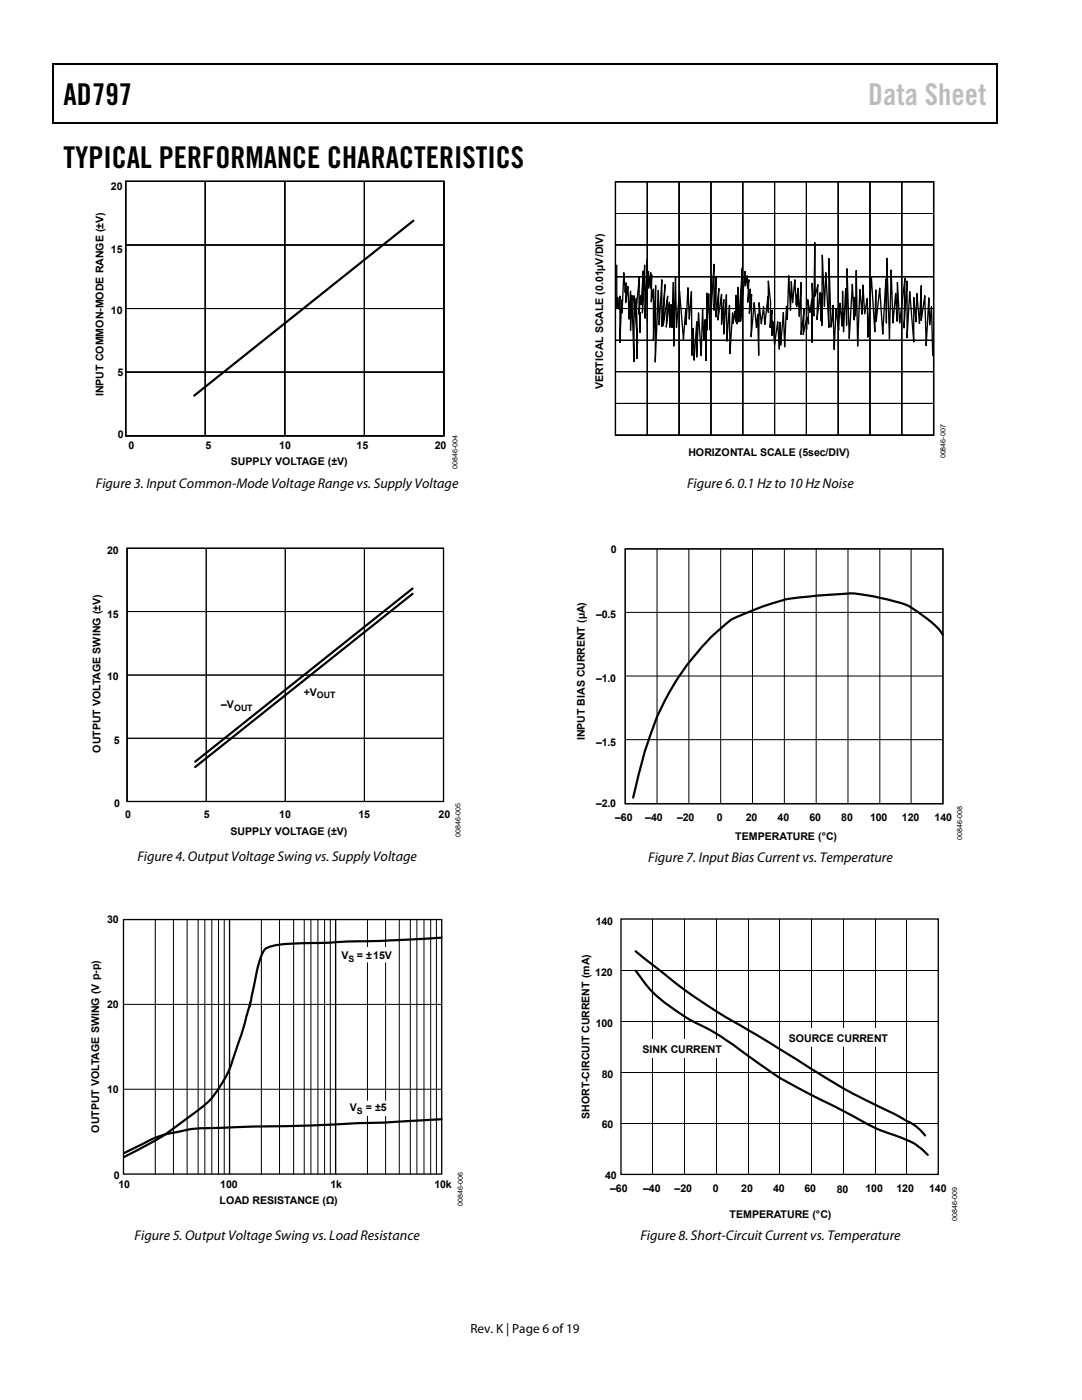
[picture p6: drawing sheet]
<svg xmlns="http://www.w3.org/2000/svg" width="216mm" height="279mm" viewBox="0 0 216 279" stroke-linecap="round" stroke-linejoin="round" font-family="sans-serif">
<path d="M10.5 12.7h.3v1h-.3zM198.8 12.7h.2v1h-.2zM198.8 12.7h.2v.3h-.2zM198.8 24.4h.2v.3h-.2z" fill="#000"/>
<path d="M10.5 12.8h188.3M10.7 13.7v11M198.9 13.7v11M10.5 24.5h188.3" fill="none" stroke="#000" stroke-width=".25"/>
<g fill="none" stroke="#000" stroke-width=".2">
<path d="M25.1 36.2h63.5v50.8h-63.5zM41 36.2v50.8M56.8 36.2v50.8M72.7 36.2v50.8M25.1 48.9h63.5M25.1 74.3h63.5M25.1 61.6h63.5M25.4 109.4h63.1v50.6h-63.1zM41.1 109.4v50.6M56.9 109.4v50.6M72.7 109.4v50.6M25.4 134.7h63.1"/>
<path d="M25.4 122h63.1M25.4 147.3h63.1"/>
</g>
<path d="M25.1 36.2h63.5v50.8h-63.5zM25.4 109.4h63.1v50.6h-63.1z" fill="none" stroke="#000" stroke-width=".26"/>
<path d="M82.5 44l-43.7 35" fill="none" stroke="#000" stroke-width=".44"/>
<path d="M38.9 152l43.4-34.5z" fill="#fff"/>
<path d="M82.3 117.5l-43.4 34.5" fill="none" stroke="#000" stroke-width=".44"/>
<path d="M38.9 153.1l43.4-34.6z" fill="#fff"/>
<path d="M82.3 118.5l-43.4 34.6M188.1 126.6a18.3 18.3 0 0 0-5.8-5.1 9.4 9.4 0 0 0-4.3-1.6 28 28 0 0 0-9.3-1.4l-5.7 .4a35.3 35.3 0 0 0-10.9 2.2l-4.1 1.6a8.6 8.6 0 0 0-3.8 2.4 51 51 0 0 0-15.5 24.6l-2.4 9.5M88.1 187.1l-12 .7-6.5 .1-3.9 .2a95.3 95.3 0 0 0-11 .6l-.6 .2a2.26 2.26 0 0 0-1.9 1.8l-.9 3.1-1.5 6.7a125.3 125.3 0 0 1-4.5 14l-.4 .7a18 18 0 0 1-6.9 7.5 58.7 58.7 0 0 1-13.2 8.2M88.1 223.4l-11.8 .6-13.3 .6-19.2 .5a32.3 32.3 0 0 0-10 1.1 27.1 27.1 0 0 0-7.3 3.1l-1.7 .8" fill="none" stroke="#000" stroke-width=".44"/>
<path d="M122.8 36.3h63.5v50.6h-63.5zM123.1 52.9v8.7l.2-2.2 .2 2.3 .2-2.6v9.2l.3-8.4 .1 2.5 .4-8 .3 4 .1-1.9-.1 3.9 .5-3.3 .2 6.6 .3-5.6v7.9l.3-7.1 .4 13.3v-13.2l.7 9.5-.2-9-.1 3 .7-7.2-.1 7.4 .3-3.7 .1 1.8 .5-6.7-.2 8.3 .4-9.5 .1 10.6 .5-11.7v12.5M129.4 54.2v3.3l.5-3.1v3.1l.1-2.6-.1 5.3 .5-2.5v10.1l.4-10.8-.1 15.2 .7-14.2 .1 6.8 .6-9v9.4l.6-8.4-.4 8.2 .9-5.9-.3 6.2 .7-5v5.1l.3-4.6 .2 4.6 .3-9 .1 12.7 .3-13.8 .2 10.1 .6-7.3 .8 9.6 .4-6 .1 3 .4-7.3 .2 6.3 .5-5.5 .1 12.7 .2-5.4 .2 6.4 .5-7.7v7.1l.4-8.9 .5 8.6 .3-9.3 .2 6.1 .3-4 .2 8.2 .2-13.5v7.4l.3-7.2 .3 7.1 .3-10.3M141.9 62.7l.6-10v9.2l.4-6.8-.1 8.1 .6-5.6-.1 6.3 .7-5.2v6l.4-4.9v6.9l.5-7.9 .1 9.3 .6-7.2v9.7l.6-8.2 .1 2.2 .3-2.4 .2 2 .1-5.3 .2 5.7 .1-7.3 .2 6.9 .7-10.8-.3 10.7 .9-9.9v2.9l.4-2.1 .1 2.5 .2-1.7-.2 4.5 .5-2.6-.2 4.8 .5-3.8-.1 8.5 .6-6.8 .4 5 .3-2.7 .2 8.2 .1-10.5 .4 4.2 .5-3.4 .2 3.5 .6-5.5 .1 3.2v-6.3l.5 4.1-.1 5.2 .3-3.5v5.1l.2-2.9 .4 4.7 .6-4.6 .3 5.5 .1-5.4 .2 4.6 .5-6.5 .3 6.8 .3-8.1 .2 2.7 .3-8.8 .3 6.9 .2-5.7 .3 4.2 .4-4.6 .3 5.1 .2-2.2-.1 2.5 .2-3.7 .3 5.7 .4-6.8v10.4l.6-5.1-.2 5.1 .7-3.4v2.3M161.2 63.3l.1 1.3-.1-4.8 .4 2.6 .4-2.5 .1 8.4v-11.8l.3 6.6 .2-14.7 .1 10.7 .5-2.3-.2 7 .6-5.4 .2 5.6 .3-5.4-.1 6.4 .1-14.1 .4 10.2 .3-6.7 .6 11v-13.8l.4 13.7 .4-4.4 .3 8.9 .3-8.1 .5 4.2 .3-5.4 .4 4.6 .1-7 .2 8.1 .4-8.6 .2 7.3 .1-11.3 .5 14 .6-10.9 .3 7.2v-4.5l.3 3.7 .2-9.1 .2 15.1 .5-11.3 .4 4.9 .2-5.8 .3 5.7 .6-3.1 .1 7.8 .7-12.1 .7 11 .2-8.3v6.2l.7-6.6 .6 9.2 .7-11 .1 8.8 .1-13 .5 16.1 .3-13.7 .4 10.6 .5-5.9 .3 5.5 .1-7.7 .4 8.1 1.1-8.9-.2 9.8 .6-9.3v11.3l.5-9.2 .8 10.1v-8.9l.5 4.8 .1-5.6 .6 6 .3-7.6v6.9l.7-4.9 .3 10 .5-9.5 .2 5.3 .4-3.6 .2 9.8M124.8 109.5h63.4v50.9h-63.4zM24.6 183.5h63.5v50.8h-63.5zM45.8 183.5v50.8M67 183.5v50.8M123.9 183.4h63.3v51h-63.3z" fill="none" stroke="#000" stroke-width=".26"/>
<g fill="none" stroke="#000" stroke-width=".2">
<path d="M122.8 36.3h63.5v50.6h-63.5zM129.2 36.3v50.6M135.5 36.3v50.6M141.9 36.3v50.6M148.2 36.3v50.6M154.6 36.3v50.6M160.9 36.3v50.6M167.3 36.3v50.6M173.6 36.3v50.6M179.9 36.3v50.6M122.8 55.2h63.5M122.8 48.9h63.5"/>
<path d="M122.8 42.6h63.5M122.8 74.2h63.5M122.8 67.9h63.5M122.8 61.6h63.5M122.8 80.5h63.5M124.8 109.5h63.4v50.9h-63.4zM131.1 109.5v50.9M137.5 109.5v50.9M143.8 109.5v50.9M150.2 109.5v50.9M156.5 109.5v50.9M162.9 109.5v50.9"/>
<path d="M169.2 109.5v50.9M175.6 109.5v50.9M181.8 109.5v50.9M124.8 134.9h63.4M124.8 122.2h63.4M124.8 147.6h63.4M124 193.7h63.2M130.3 183.5v50.8M136.6 183.5v50.8M143 183.5v50.8M149.3 183.5v50.8M155.6 183.5v50.8"/>
<path d="M161.9 183.5v50.9M168.3 183.5v50.8M174.6 183.5v50.9M181 183.6v50.9M24.6 217.4h63.5M24.6 200.4h63.5M124 214h63.2M124 203.9h63.2M124 224.1h63.2"/>
</g>
<g fill="none" stroke="#010101" stroke-width=".2">
<path d="M31 183.5v50.8M34.6 183.5v50.8M37.3 183.5v50.8M39.5 183.5v50.8M40.9 183.5v50.8M42.3 183.5v50.8M43.6 183.5v50.8M44.7 183.5v50.8M52.2 183.5v50.8M55.8 183.5v50.8M58.6 183.5v50.8M60.7 183.5v50.8"/>
<path d="M62 183.5v50.8M63.4 183.5v50.8M64.8 183.5v50.8M65.9 183.5v50.8M73.3 183.5v50.8M76.9 183.5v50.8M79.7 183.5v50.8M81.9 183.5v50.8M83.2 183.5v50.8M84.6 183.5v50.8M85.9 183.5v50.8M87.1 183.5v50.8"/>
</g>
<g fill="#fff" stroke="#fff" stroke-width=".2">
<path d="M68.8 219.8h9.1v2.8h-9.1z"/>
<path d="M67.7 189.1h10.6v2.9h-10.6z"/>
</g>
<path d="M127.1 65.6v2.2M127.2 66.2v5.3M127.6 62.4v4.1" fill="none" stroke="#000" stroke-width=".25"/>
<path d="M157.1 205.4h20.8v3.3h-20.8z" fill="#fff" stroke="#fff" stroke-width=".35"/>
<path d="M127.5 207.4h16.8v3.6h-16.8z" fill="#fff"/>
<path d="M126.8 189.8l2.5 2a129.1 129.1 0 0 0 22.3 15.1l8.2 5.1a133.1 133.1 0 0 0 19.6 10.8l1.5 .9a8.8 8.8 0 0 1 3.7 2.9M126.8 193.7a26.2 26.2 0 0 0 9.2 8.7l1.5 1a58.6 58.6 0 0 1 12.4 7.8 90.5 90.5 0 0 0 16.2 9.4l5.2 2.7a39.1 39.1 0 0 0 8.8 3.8 11.7 11.7 0 0 1 5 3.4" fill="none" stroke="#000" stroke-width=".44"/>
<g font-size="6">
<text x="12.7" y="21">AD797</text>
<text x="12.7" y="33.6">TYPICAL PERFORMANCE CHARACTERISTICS</text>
</g>
<text font-size="6" fill="#c0c0c0" x="173.2" y="21">Data Sheet</text>
<g font-size="2.8">
<text x="19.1" y="97.3">Figure 3. Input Common-Mode Voltage Range vs. Supply Voltage</text>
<text x="137.1" y="97.3">Figure 6. 0.1 Hz to 10 Hz Noise</text>
<text x="27.4" y="171.9">Figure 4. Output Voltage Swing vs. Supply Voltage</text>
<text x="129.3" y="172.1">Figure 7. Input Bias Current vs. Temperature</text>
<text x="26.9" y="247.5">Figure 5. Output Voltage Swing vs. Load Resistance</text>
<text x="127.8" y="247.5">Figure 8. Short-CircuitCurrent vs. Temperature</text>
</g>
<text font-size="2.6" x="93.9" y="266">Rev. K | Page 6 of 19</text>
<g font-size="2.1">
<text x="22.1" y="38">20</text>
<text x="22.1" y="50.5">15</text>
<text x="22.1" y="62.7">10</text>
<text x="23.5" y="75.1">5</text>
<text x="120.3" y="77.7" transform="rotate(-90 120.3 77.7)">VERTICAL SCALE (0.01µV/DIV)</text>
<text x="20.6" y="79.1" transform="rotate(-90 20.6 79.1)">INPUT COMMON-MODE RANGE (±V)</text>
<text x="23.5" y="87.4">0</text>
<text x="25.6" y="89.6">0</text>
<text x="41" y="89.6">5</text>
<text x="55.7" y="89.6">10</text>
<text x="71.2" y="89.6">15</text>
<text x="86.8" y="89.6">20</text>
<text x="46.1" y="92.9">SUPPLY VOLTAGE (±V)</text>
<text x="137.4" y="91.1">HORIZONTAL SCALE (5sec/DIV)</text>
<text x="21.4" y="110.6">20</text>
<text x="121.9" y="110.4">0</text>
<text x="21.4" y="123.3">15</text>
<text x="119" y="123.4">–0.5</text>
<text x="21.4" y="135.8">10</text>
<text x="119" y="136">–1.0</text>
<text x="44.1" y="141.4">–V</text>
<text x="60.6" y="138.8">+V</text>
<text x="22.7" y="148.5">5</text>
<text x="116.7" y="147.8" transform="rotate(-90 116.7 147.8)">INPUT BIAS CURRENT (µA)</text>
<text x="119" y="148.8">–1.5</text>
<text x="20" y="150.2" transform="rotate(-90 20 150.2)">OUTPUT VOLTAGE SWING (±V)</text>
<text x="22.8" y="161.1">0</text>
<text x="119" y="161">–2.0</text>
<text x="25" y="163.3">0</text>
<text x="40.7" y="163.3">5</text>
<text x="46" y="166.6">SUPPLY VOLTAGE (±V)</text>
<text x="55.7" y="163.3">10</text>
<text x="71.5" y="163.3">15</text>
<text x="87.5" y="163.3">20</text>
<text x="122.8" y="163.8">–60</text>
<text x="128.8" y="163.8">–40</text>
<text x="135.1" y="163.8">–20</text>
<text x="143.1" y="163.8">0</text>
<text x="146.7" y="167.6">TEMPERATURE (°C)</text>
<text x="148.8" y="163.8">20</text>
<text x="155.2" y="163.8">40</text>
<text x="161.5" y="163.8">60</text>
<text x="167.9" y="163.8">80</text>
<text x="173.6" y="163.8">100</text>
<text x="180" y="163.8">120</text>
<text x="186.5" y="163.8">140</text>
<text x="21.4" y="184.2">30</text>
<text x="118.9" y="184.6">140</text>
<text x="68.1" y="191.4">V</text>
<text x="71.2" y="191.4">= ±15V</text>
<text x="118.8" y="194.8">120</text>
<text x="21.4" y="201.2">20</text>
<text x="118.9" y="205">100</text>
<text x="157.4" y="208">SOURCE CURRENT</text>
<text x="120.1" y="215.1">80</text>
<text x="128.2" y="210.1">SINK CURRENT</text>
<text x="21.4" y="218.1">10</text>
<text x="69.8" y="221.8">V</text>
<text x="73" y="221.8">= ±5</text>
<text x="19.8" y="226.1" transform="rotate(-90 19.8 226.1)">OUTPUT VOLTAGE SWING (V p-p)</text>
<text x="117.6" y="223.2" transform="rotate(-90 117.6 223.2)">SHORT-CIRCUIT CURRENT (mA)</text>
<text x="120.1" y="225.2">60</text>
<text x="22.7" y="235.2">0</text>
<text x="23.6" y="237.2">10</text>
<text x="44" y="237.2">100</text>
<text x="65.9" y="237.2">1k</text>
<text x="86.7" y="237.2">10k</text>
<text x="120.7" y="235.3">40</text>
<text x="121.7" y="238">–60</text>
<text x="128.4" y="238">–40</text>
<text x="134.6" y="238">–20</text>
<text x="142.2" y="238">0</text>
<text x="147.9" y="238">20</text>
<text x="154.3" y="238">40</text>
<text x="160.5" y="238">60</text>
<text x="167" y="238.1">80</text>
<text x="172.7" y="238">100</text>
<text x="178.9" y="238">120</text>
<text x="185.4" y="238">140</text>
<text x="43.8" y="240.3">LOAD RESISTANCE (Ω)</text>
<text x="145.6" y="243.1">TEMPERATURE (°C)</text>
</g>
<g font-size="1.8">
<text x="46.7" y="141.9">OUT</text>
<text x="63.2" y="139.3">OUT</text>
<text x="69.5" y="191.9">S</text>
<text x="71.2" y="222.3">S</text>
</g>
<g font-size="1.4">
<text x="91.3" y="93.6" transform="rotate(-90 91.3 93.6)">00846-004</text>
<text x="188.7" y="91.5" transform="rotate(-90 188.7 91.5)">00846-007</text>
<text x="91.9" y="167" transform="rotate(-90 91.9 167)">00846-005</text>
<text x="192" y="167.7" transform="rotate(-90 192 167.7)">00846-008</text>
<text x="92.4" y="240.7" transform="rotate(-90 92.4 240.7)">00846-006</text>
<text x="191" y="243.6" transform="rotate(-90 191 243.6)">00846-009</text>
</g>
</svg>
